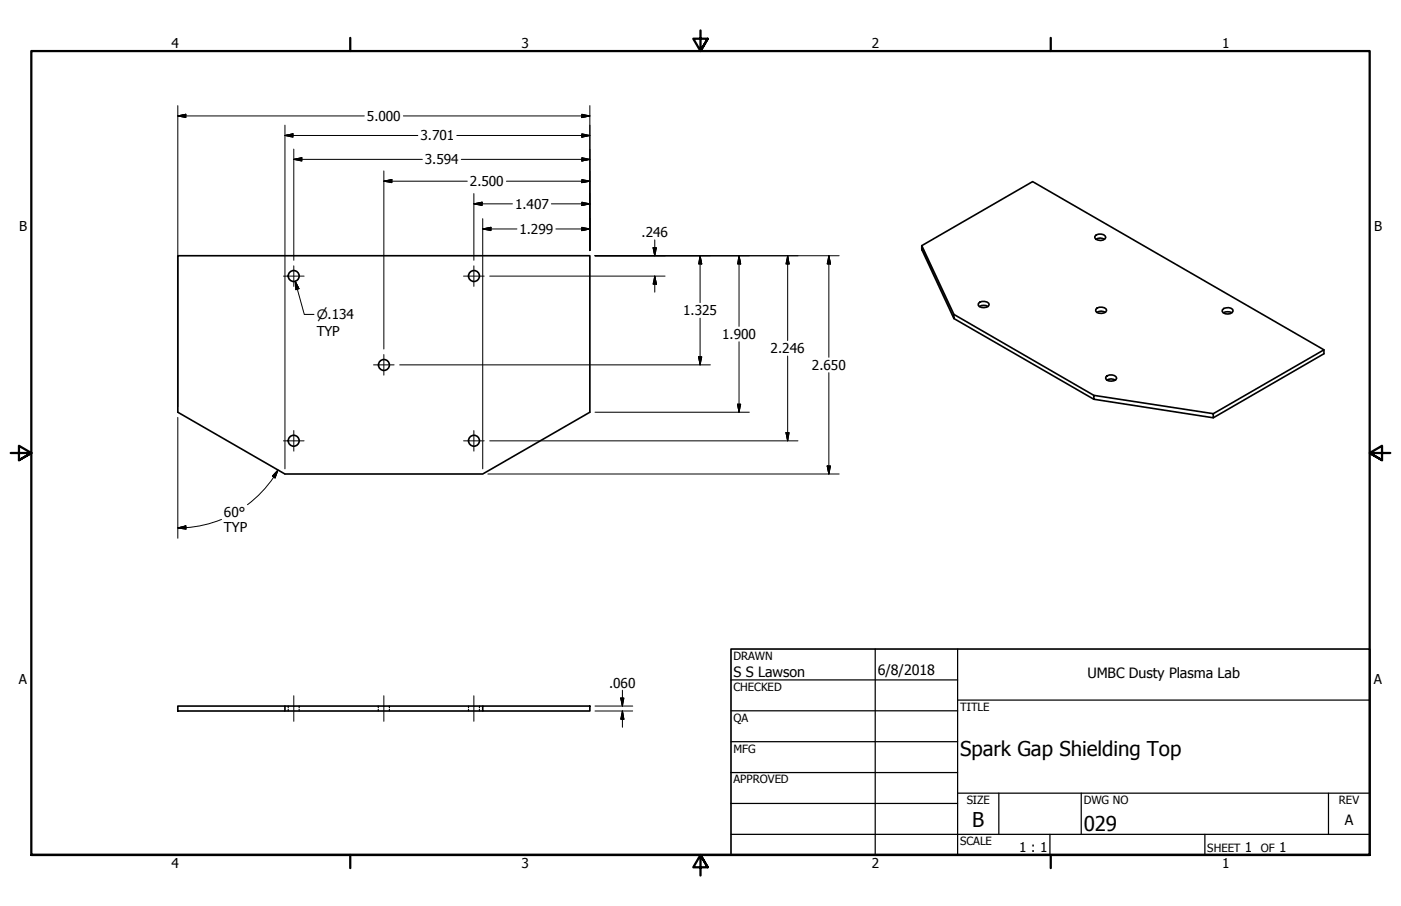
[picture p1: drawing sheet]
<svg xmlns="http://www.w3.org/2000/svg" width="432mm" height="279mm" viewBox="0 0 432 279" stroke-linecap="round" stroke-linejoin="round" font-family="sans-serif">
<!-- layer: Visible (ANSI) -->
<g fill="none" stroke="#000" stroke-width=".51">
<path d="M54.8 78.9h127v48.2l-33 19.1h-61l-33-19.1zM284.1 75.8l34.2-19.8 89.8 51.9v1.2l-34.1 19.7M284.1 75.8l9.9 21.2v1.2l-9.9-21.2zM337.8 73.8a2.52 2.52 0 0 1 2.6 0M337.9 72.5a2.12 2.12 0 0 1 2.9 .7 2.03 2.03 0 0 1-3.4 .1v-.4zM294 98.2l43.1 24.9M294 97l43.1 24.9M301.9 94.6a2.41 2.41 0 0 1 2.6 0M301.9 93.2a2.53 2.53 0 0 1 2.8 .3l.2 .5a2.12 2.12 0 0 1-3.4 .1l.1-.5zM337.8 95.4a2.04 2.04 0 0 1 3.3 .4 2.12 2.12 0 0 1-3.4 .1zM338 96.3a2.52 2.52 0 0 1 2.7 0M377.1 96.5a2.83 2.83 0 0 1 2.6 0"/>
<path d="M377.2 95.1a2.06 2.06 0 0 1 2.8 .8 2.03 2.03 0 0 1-3.3 .1v-.4zM340.8 116.3a2.1 2.1 0 0 1 3.4 .3 2.13 2.13 0 0 1-3.4 .2zM341.1 117.2a2.52 2.52 0 0 1 2.7 0M408.1 107.9l-34.1 19.7M337.1 121.9l36.9 5.7v1.2l-36.9-5.7zM54.8 217.7h33v1.6h-33zM87.8 219.3h61M87.8 217.7h61M148.8 217.7h33v1.6h-33z"/>
<circle cx="90.5" cy="85.1" r="1.68"/>
<circle cx="146.1" cy="85.1" r="1.68"/>
<circle cx="118.3" cy="112.6" r="1.68"/>
<circle cx="90.5" cy="135.9" r="1.68"/>
<circle cx="146.1" cy="135.9" r="1.68"/>
</g>
<!-- layer: Hidden (ANSI) -->
<path d="M88.8 217.7v.5M88.8 218.8v.5M92.2 217.7v.5M92.2 218.8v.5M116.6 217.7v.5M116.6 218.8v.5M120 217.7v.5M120 218.8v.5M144.4 217.7v.5M144.4 218.8v.5M147.8 217.7v.5M147.8 218.8v.5" fill="none" stroke="#000" stroke-width=".38"/>
<!-- layer: Border (ANSI) -->
<path d="M107.9 11.7v4M215.9 9.4v6.3l-2.2-3.8h4.4l-2.2 3.8 2.2-3.8M323.8 11.7v4M3.3 139.7h6.4l-3.9-2.2v4.4l3.9-2.2-3.9 2.2M428.5 139.7h-6.4l3.9-2.2v4.4l-3.9-2.2 3.9 2.2M9.7 263.7v-248h412.4v248h-412.4h412.4M107.9 263.7v4M218.1 267.5l-2.2-3.8 2.2 3.8h-4.4l2.2-3.8v6.3M323.8 263.7v4" fill="none" stroke="#000" stroke-width=".7"/>
<!-- layer: Title (ANSI) -->
<g fill="none" stroke="#000" stroke-width=".38">
<path d="M225.3 209.7h69.8M225.3 219.2h69.8M269.7 200.2v63.5M295.1 215.9h127M295.1 200.2v63.5M225.3 228.7h69.8M225.3 238.3h69.8M225.3 257.3h196.8M225.3 247.8h69.8M295.1 244.6h127M307.8 244.6v12.7M323.6 257.3v6.4"/>
<path d="M333.2 244.6v12.7M371.3 257.3v6.4M409.4 244.6v12.7"/>
</g>
<path d="M225.3 200.2h196.8v63.5h-196.8z" fill="none" stroke="#000" stroke-width=".51"/>
<!-- layer: Dimension (ANSI) -->
<g fill="none" stroke="#000" stroke-width=".31">
<path d="M54.8 35.8l2.5-.6v1.1zM54.8 35.8h57.5M54.8 32.6v92.9M87.8 38.6v46.4M124.3 35.8h57.5M179.3 35.2l2.5 .6-2.5 .5zM181.8 32.6v44.7M87.8 41.8l2.5-.5v1zM87.8 41.8h41M90.6 49.1l2.4-.5v1.1zM90.6 49.1h39.6M90.6 46v34.3"/>
<path d="M118.3 55.9l2.5-.5v.9zM118.3 55.9h25.7M118.3 52.7v54.9M140.8 41.8h41M142.2 49.1h39.6M146 59.7v20.6M156.1 55.9h25.7M179.3 55.4l2.5 .5-2.5 .4zM179.3 48.6l2.5 .5-2.5 .6zM179.3 41.3l2.5 .5-2.5 .5zM146 62.9l2.6-.5v1zM146 62.9h11.9"/>
<path d="M148.8 70.6l2.5-.5v1zM148.8 70.6h10.5M148.8 67.4v17.6M169.9 62.9h11.9M171.3 70.6h10.5M179.3 70.1l2.5 .5-2.5 .5zM179.3 62.4l2.5 .5-2.5 .5zM183.4 78.9h75.2M201.3 76.4h1l-.5 2.5zM201.8 74v4.9M215.8 78.9l.5 2.5h-1zM215.8 78.9v14.4"/>
<path d="M227.8 78.9l.5 2.5h-1zM227.8 78.9v21.7M242.8 78.9l.4 2.5h-.9zM242.8 78.9v26.1M255.5 78.9l.5 2.5h-1zM255.5 78.9v31.3M87.8 85.2v50.6M91 86.7l1.1 2.3-.9 .3zM91 86.7l2.8 10.3h3M148.8 85.2v50.6M150.9 85.2h54.1M201.8 85.2l.5 2.4h-1z"/>
<path d="M201.8 85.2v4.9M215.8 98.1v14.4M123.2 112.5h95.7M215.3 110h1l-.5 2.5zM227.8 105.4v21.7M242.8 109.8v26.2M255.5 114.9v31.3M54.8 128.7v37.3M87.8 136v8.6M148.8 136v8.6M150.9 136h95M183.4 127.1h47.5"/>
<path d="M227.3 124.7h1l-.5 2.4zM242.3 133.4h.9l-.4 2.6zM84.4 147.1a35.7 35.7 0 0 1-8.1 8.6M85.7 145l-.9 2.4-.9-.6zM85.7 145l-1.4 2.1M150.4 146.2h108.2M255 143.7h1l-.5 2.5zM54.8 162.8l2.5-.6v1zM57.3 162.7l-2.5 .1M68.3 160.2a35.7 35.7 0 0 1-11 2.5M183.4 219.3h11.6M183.4 217.7h11.6"/>
<path d="M191.3 215.3h1l-.5 2.4zM191.8 219.3l.5 2.5h-1zM191.8 212.9v4.8M191.8 219.3v5"/>
</g>
<g fill="#000" stroke="#000" stroke-width=".31">
<path d="M54.8 35.8l2.5-.6zM54.8 35.8l2.5-.6v1.1zM179.3 36.3l2.5-.5zM179.3 35.2l2.5 .6-2.5 .5zM87.8 41.8l2.5-.5zM87.8 41.8l2.5-.5v1zM90.6 49.1l2.4-.5zM90.6 49.1l2.4-.5v1.1zM118.3 55.9l2.5-.5zM118.3 55.9l2.5-.5v.9zM179.3 56.3l2.5-.4zM179.3 55.4l2.5 .5-2.5 .4z"/>
<path d="M179.3 49.7l2.5-.6zM179.3 48.6l2.5 .5-2.5 .6zM179.3 42.3l2.5-.5zM179.3 41.3l2.5 .5-2.5 .5zM146 62.9l2.6-.5zM146 62.9l2.6-.5v1zM148.8 70.6l2.5-.5zM148.8 70.6l2.5-.5v1zM179.3 71.1l2.5-.5zM179.3 70.1l2.5 .5-2.5 .5zM179.3 63.4l2.5-.5zM179.3 62.4l2.5 .5-2.5 .5z"/>
<path d="M201.3 76.4l.5 2.5zM201.3 76.4h1l-.5 2.5zM91 86.7l1.1 2.3zM91 86.7l1.1 2.3-.9 .3zM201.8 85.2l.5 2.4zM201.8 85.2l.5 2.4h-1zM215.8 78.9l.5 2.5zM215.8 78.9l.5 2.5h-1zM227.8 78.9l.5 2.5zM227.8 78.9l.5 2.5h-1zM242.8 78.9l.4 2.5zM242.8 78.9l.4 2.5h-.9z"/>
<path d="M255.5 78.9l.5 2.5zM255.5 78.9l.5 2.5h-1zM215.3 110l.5 2.5zM215.3 110h1l-.5 2.5zM227.3 124.7l.5 2.4zM227.3 124.7h1l-.5 2.4zM242.3 133.4l.5 2.6zM242.3 133.4h.9l-.4 2.6zM85.7 145l-.9 2.4zM85.7 145l-.9 2.4-.9-.6zM255 143.7l.5 2.5zM255 143.7h1l-.5 2.5z"/>
<path d="M54.8 162.8l2.5-.6zM54.8 162.8l2.5-.6v1zM191.3 215.3l.5 2.4zM191.3 215.3h1l-.5 2.4zM191.8 219.3l.5 2.5zM191.8 219.3l.5 2.5h-1z"/>
</g>
<!-- layer: Center Mark (ANSI) -->
<path d="M87.4 85.2h6.3M90.6 82v6.3M142.9 85.2h6.3M146 82v6.3M115.1 112.5h6.4M118.3 109.3v6.4M87.4 136h6.3M90.6 132.8v6.3M142.9 136h6.3M146 132.8v6.3" fill="none" stroke="#000" stroke-width=".31"/>
<!-- layer: Centerline (ANSI) -->
<path d="M90.6 214.6v7.8M118.3 214.6v7.8M146 214.6v7.8" fill="none" stroke="#000" stroke-width=".31"/>
<g font-size="6.3">
<text x="295.9" y="233">Spark Gap Shielding Top</text>
<text x="299.7" y="255.1">B</text>
<text x="334" y="256.4">029</text>
</g>
<g font-size="4.4">
<text x="226.1" y="208.9">S S Lawson</text>
<text x="270.5" y="208.2">6/8/2018</text>
<text x="335.2" y="209.2">UMBC Dusty Plasma Lab</text>
<text x="414.5" y="254.4">A</text>
</g>
<g font-size="4.2">
<text x="52.8" y="14.7">4</text>
<text x="160.8" y="14.7">3</text>
<text x="268.7" y="14.7">2</text>
<text x="376.7" y="14.7">1</text>
<text x="113.1" y="37.3">5.000</text>
<text x="129.6" y="43.3">3.701</text>
<text x="130.9" y="50.7">3.594</text>
<text x="144.8" y="57.4">2.500</text>
<text x="158.7" y="64.4">1.407</text>
<text x="5.9" y="71.4">B</text>
<text x="423.5" y="71.4">B</text>
<text x="160.1" y="72.1">1.299</text>
<text x="197.7" y="73.2">.246</text>
<text x="210.6" y="97.2">1.325</text>
<text x="97.6" y="103.8">TYP</text>
<text x="222.6" y="104.5">1.900</text>
<text x="237.5" y="108.9">2.246</text>
<text x="250.3" y="114">2.650</text>
<text x="69" y="159.5">60°</text>
<text x="69" y="164.1">TYP</text>
<text x="5.8" y="211.1">A</text>
<text x="187.7" y="212">.060</text>
<text x="423.4" y="211.1">A</text>
<text x="314.1" y="262.9">1 : 1</text>
<text x="383.7" y="262.8">1</text>
<text x="394.2" y="262.8">1</text>
<text x="52.8" y="267.7">4</text>
<text x="160.8" y="267.7">3</text>
<text x="268.7" y="267.7">2</text>
<text x="376.7" y="267.7">1</text>
</g>
<text font-size="4" x="97.6" y="98.4">⌀.134</text>
<g font-size="3.5">
<text x="226.1" y="203.5">DRAWN</text>
<text x="226.1" y="213">CHECKED</text>
<text x="295.9" y="219.2">TITLE</text>
<text x="226.1" y="222.6">QA</text>
<text x="226.1" y="232.1">MFG</text>
<text x="226.1" y="241.6">APPROVED</text>
<text x="297.9" y="248">SIZE</text>
<text x="334" y="248">DWG NO</text>
<text x="412.7" y="247.9">REV</text>
<text x="295.9" y="260.7">SCALE</text>
<text x="372.1" y="262.8">SHEET</text>
<text x="388.6" y="262.8">OF</text>
</g>
</svg>
